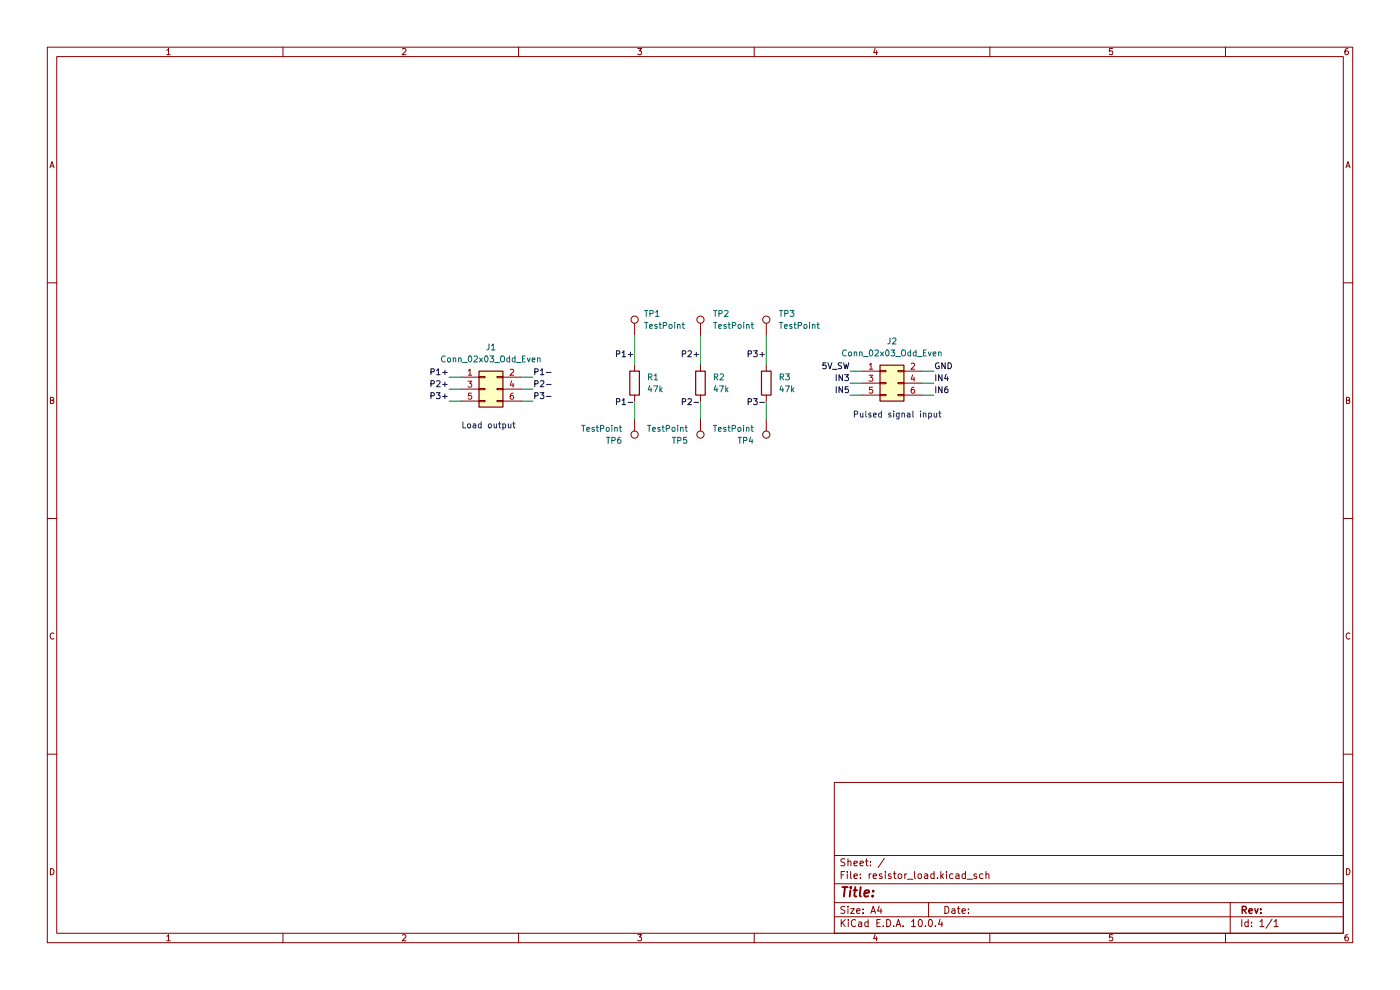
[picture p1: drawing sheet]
(kicad_sch
 (version 20260306)
 (generator "eeschema")
 (generator_version "10.0")
 (paper "A4")
 (lib_symbols
  (symbol "Connector:TestPoint"
   (pin_numbers (hide yes))
   (pin_names
    (offset 0.762) (hide yes)) (exclude_from_sim no) (in_bom yes) (on_board yes)
   (in_pos_files yes)
   (duplicate_pin_numbers_are_jumpers no)
   (property "Reference" "TP" (at 0 6.858 0) (show_name no) (do_not_autoplace no) (effects (font (size 1.27 1.27))))
   (property "Value" "TestPoint" (at 0 5.08 0) (show_name no) (do_not_autoplace no) (effects (font (size 1.27 1.27))))
   (property "Footprint" "" (at 5.08 0 0) (show_name no) (do_not_autoplace no) (hide yes) (effects (font (size 1.27 1.27))))
   (property "Datasheet" "" (at 5.08 0 0) (show_name no) (do_not_autoplace no) (hide yes) (effects (font (size 1.27 1.27))))
   (property "Description" "test point" (at 0 0 0) (show_name no) (do_not_autoplace no) (hide yes) (effects (font (size 1.27 1.27))))
   (symbol "TestPoint_0_1"
    (circle (center 0 3.302) (radius 0.762) (stroke (width 0) (type default)) (fill (type none))))
   (symbol "TestPoint_1_1"
    (pin passive line (at 0 0 90) (length 2.54) (name "1" (effects (font (size 1.27 1.27)))) (number "1" (effects (font (size 1.27 1.27))))))
   (embedded_fonts no))
  (symbol "Connector_Generic:Conn_02x03_Odd_Even"
   (pin_names
    (offset 1.016) (hide yes)) (exclude_from_sim no) (in_bom yes) (on_board yes)
   (in_pos_files yes)
   (duplicate_pin_numbers_are_jumpers no)
   (property "Reference" "J" (at 1.27 5.08 0) (show_name no) (do_not_autoplace no) (effects (font (size 1.27 1.27))))
   (property "Value" "Conn_02x03_Odd_Even" (at 1.27 -5.08 0) (show_name no) (do_not_autoplace no) (effects (font (size 1.27 1.27))))
   (property "Footprint" "" (at 0 0 0) (show_name no) (do_not_autoplace no) (hide yes) (effects (font (size 1.27 1.27))))
   (property "Datasheet" "" (at 0 0 0) (show_name no) (do_not_autoplace no) (hide yes) (effects (font (size 1.27 1.27))))
   (property "Description" "Generic connector, double row, 02x03, odd/even pin numbering scheme (row 1 odd numbers, row 2 even numbers), script generated (kicad-library-utils/schlib/autogen/connector/)" (at 0 0 0) (show_name no) (do_not_autoplace no) (hide yes) (effects (font (size 1.27 1.27))))
   (symbol "Conn_02x03_Odd_Even_1_1"
    (rectangle (start -1.27 3.81) (end 3.81 -3.81) (stroke (width 0.254) (type default)) (fill (type background)))
    (rectangle (start -1.27 2.667) (end 0 2.413) (stroke (width 0.1524) (type default)) (fill (type none)))
    (rectangle (start -1.27 0.127) (end 0 -0.127) (stroke (width 0.1524) (type default)) (fill (type none)))
    (rectangle (start -1.27 -2.413) (end 0 -2.667) (stroke (width 0.1524) (type default)) (fill (type none)))
    (rectangle (start 3.81 2.667) (end 2.54 2.413) (stroke (width 0.1524) (type default)) (fill (type none)))
    (rectangle (start 3.81 0.127) (end 2.54 -0.127) (stroke (width 0.1524) (type default)) (fill (type none)))
    (rectangle (start 3.81 -2.413) (end 2.54 -2.667) (stroke (width 0.1524) (type default)) (fill (type none)))
    (pin passive line (at -5.08 2.54 0) (length 3.81) (name "Pin_1" (effects (font (size 1.27 1.27)))) (number "1" (effects (font (size 1.27 1.27)))))
    (pin passive line (at 7.62 2.54 180) (length 3.81) (name "Pin_2" (effects (font (size 1.27 1.27)))) (number "2" (effects (font (size 1.27 1.27)))))
    (pin passive line (at -5.08 0 0) (length 3.81) (name "Pin_3" (effects (font (size 1.27 1.27)))) (number "3" (effects (font (size 1.27 1.27)))))
    (pin passive line (at 7.62 0 180) (length 3.81) (name "Pin_4" (effects (font (size 1.27 1.27)))) (number "4" (effects (font (size 1.27 1.27)))))
    (pin passive line (at -5.08 -2.54 0) (length 3.81) (name "Pin_5" (effects (font (size 1.27 1.27)))) (number "5" (effects (font (size 1.27 1.27)))))
    (pin passive line (at 7.62 -2.54 180) (length 3.81) (name "Pin_6" (effects (font (size 1.27 1.27)))) (number "6" (effects (font (size 1.27 1.27))))))
   (embedded_fonts no))
  (symbol "Device:R"
   (pin_numbers (hide yes))
   (pin_names
    (offset 0)) (exclude_from_sim no) (in_bom yes) (on_board yes)
   (in_pos_files yes)
   (duplicate_pin_numbers_are_jumpers no)
   (property "Reference" "R" (at 2.032 0 90) (show_name no) (do_not_autoplace no) (effects (font (size 1.27 1.27))))
   (property "Value" "R" (at 0 0 90) (show_name no) (do_not_autoplace no) (effects (font (size 1.27 1.27))))
   (property "Footprint" "" (at -1.778 0 90) (show_name no) (do_not_autoplace no) (hide yes) (effects (font (size 1.27 1.27))))
   (property "Datasheet" "" (at 0 0 0) (show_name no) (do_not_autoplace no) (hide yes) (effects (font (size 1.27 1.27))))
   (property "Description" "Resistor" (at 0 0 0) (show_name no) (do_not_autoplace no) (hide yes) (effects (font (size 1.27 1.27))))
   (symbol "R_0_1"
    (rectangle (start -1.016 -2.54) (end 1.016 2.54) (stroke (width 0.254) (type default)) (fill (type none))))
   (symbol "R_1_1"
    (pin passive line (at 0 3.81 270) (length 1.27) (name "" (effects (font (size 1.27 1.27)))) (number "1" (effects (font (size 1.27 1.27)))))
    (pin passive line (at 0 -3.81 90) (length 1.27) (name "" (effects (font (size 1.27 1.27)))) (number "2" (effects (font (size 1.27 1.27))))))
   (embedded_fonts no)))
 (text "Load output"
  (exclude_from_sim no)
  (at 97.79 91.186 0)
  (effects (font (size 1.27 1.27)) (justify left bottom)))
 (text "Pulsed signal input"
  (exclude_from_sim no)
  (at 180.848 88.9 0)
  (effects (font (size 1.27 1.27)) (justify left bottom)))
 (wire
  (pts (xy 148.59 71.12) (xy 148.59 77.47))
  (stroke (width 0) (type default)))
 (wire
  (pts (xy 180.34 78.74) (xy 182.88 78.74))
  (stroke (width 0) (type default)))
 (wire
  (pts (xy 195.58 83.82) (xy 198.12 83.82))
  (stroke (width 0) (type default)))
 (wire
  (pts (xy 110.49 82.55) (xy 113.03 82.55))
  (stroke (width 0) (type default)))
 (wire
  (pts (xy 95.25 82.55) (xy 97.79 82.55))
  (stroke (width 0) (type default)))
 (wire
  (pts (xy 162.56 71.12) (xy 162.56 77.47))
  (stroke (width 0) (type default)))
 (wire
  (pts (xy 134.62 71.12) (xy 134.62 77.47))
  (stroke (width 0) (type default)))
 (wire
  (pts (xy 134.62 85.09) (xy 134.62 88.9))
  (stroke (width 0) (type default)))
 (wire
  (pts (xy 195.58 81.28) (xy 198.12 81.28))
  (stroke (width 0) (type default)))
 (wire
  (pts (xy 180.34 83.82) (xy 182.88 83.82))
  (stroke (width 0) (type default)))
 (wire
  (pts (xy 148.59 85.09) (xy 148.59 88.9))
  (stroke (width 0) (type default)))
 (wire
  (pts (xy 180.34 81.28) (xy 182.88 81.28))
  (stroke (width 0) (type default)))
 (wire
  (pts (xy 110.49 80.01) (xy 113.03 80.01))
  (stroke (width 0) (type default)))
 (wire
  (pts (xy 95.25 80.01) (xy 97.79 80.01))
  (stroke (width 0) (type default)))
 (wire
  (pts (xy 162.56 85.09) (xy 162.56 88.9))
  (stroke (width 0) (type default)))
 (wire
  (pts (xy 95.25 85.09) (xy 97.79 85.09))
  (stroke (width 0) (type default)))
 (wire
  (pts (xy 110.49 85.09) (xy 113.03 85.09))
  (stroke (width 0) (type default)))
 (wire
  (pts (xy 195.58 78.74) (xy 198.12 78.74))
  (stroke (width 0) (type default)))
 (label "IN3"
  (at 180.34 81.28 180)
  (effects (font (size 1.27 1.27)) (justify right bottom)))
 (label "5V_SW"
  (at 180.34 78.74 180)
  (effects (font (size 1.27 1.27)) (justify right bottom)))
 (label "P3-"
  (at 162.56 86.36 180)
  (effects (font (size 1.27 1.27)) (justify right bottom)))
 (label "P1+"
  (at 95.25 80.01 180)
  (effects (font (size 1.27 1.27)) (justify right bottom)))
 (label "P2-"
  (at 148.59 86.36 180)
  (effects (font (size 1.27 1.27)) (justify right bottom)))
 (label "P1-"
  (at 134.62 86.36 180)
  (effects (font (size 1.27 1.27)) (justify right bottom)))
 (label "P3-"
  (at 113.03 85.09 0)
  (effects (font (size 1.27 1.27)) (justify left bottom)))
 (label "IN5"
  (at 180.34 83.82 180)
  (effects (font (size 1.27 1.27)) (justify right bottom)))
 (label "P3+"
  (at 95.25 85.09 180)
  (effects (font (size 1.27 1.27)) (justify right bottom)))
 (label "P1+"
  (at 134.62 76.2 180)
  (effects (font (size 1.27 1.27)) (justify right bottom)))
 (label "P3+"
  (at 162.56 76.2 180)
  (effects (font (size 1.27 1.27)) (justify right bottom)))
 (label "P2+"
  (at 95.25 82.55 180)
  (effects (font (size 1.27 1.27)) (justify right bottom)))
 (label "P1-"
  (at 113.03 80.01 0)
  (effects (font (size 1.27 1.27)) (justify left bottom)))
 (label "IN6"
  (at 198.12 83.82 0)
  (effects (font (size 1.27 1.27)) (justify left bottom)))
 (label "GND"
  (at 198.12 78.74 0)
  (effects (font (size 1.27 1.27)) (justify left bottom)))
 (label "P2-"
  (at 113.03 82.55 0)
  (effects (font (size 1.27 1.27)) (justify left bottom)))
 (label "P2+"
  (at 148.59 76.2 180)
  (effects (font (size 1.27 1.27)) (justify right bottom)))
 (label "IN4"
  (at 198.12 81.28 0)
  (effects (font (size 1.27 1.27)) (justify left bottom)))
 (symbol
  (lib_id "Connector:TestPoint")
  (at 134.62 88.9 180)
  (unit 1)
  (body_style 1)
  (exclude_from_sim no)
  (in_bom yes)
  (on_board yes)
  (in_pos_files yes)
  (dnp no)
  (fields_autoplaced yes)
  (property "Reference" "TP6" (at 132.08 93.4721 0) (show_name no) (do_not_autoplace no) (effects (font (size 1.27 1.27)) (justify left)))
  (property "Value" "TestPoint" (at 132.08 90.9321 0) (show_name no) (do_not_autoplace no) (effects (font (size 1.27 1.27)) (justify left)))
  (property "Footprint" "TestPoint:TestPoint_Pad_1.5x1.5mm" (at 129.54 88.9 0) (hide yes) (show_name no) (do_not_autoplace no) (effects (font (size 1.27 1.27))))
  (property "Datasheet" "" (at 129.54 88.9 0) (hide yes) (show_name no) (do_not_autoplace no) (effects (font (size 1.27 1.27))))
  (property "Description" "test point" (at 134.62 88.9 0) (hide yes) (show_name no) (do_not_autoplace no) (effects (font (size 1.27 1.27))))
  (pin "1"))
 (symbol
  (lib_id "Connector:TestPoint")
  (at 148.59 71.12 0)
  (unit 1)
  (body_style 1)
  (exclude_from_sim no)
  (in_bom yes)
  (on_board yes)
  (in_pos_files yes)
  (dnp no)
  (fields_autoplaced yes)
  (property "Reference" "TP2" (at 151.13 66.5479 0) (show_name no) (do_not_autoplace no) (effects (font (size 1.27 1.27)) (justify left)))
  (property "Value" "TestPoint" (at 151.13 69.0879 0) (show_name no) (do_not_autoplace no) (effects (font (size 1.27 1.27)) (justify left)))
  (property "Footprint" "TestPoint:TestPoint_Pad_1.5x1.5mm" (at 153.67 71.12 0) (hide yes) (show_name no) (do_not_autoplace no) (effects (font (size 1.27 1.27))))
  (property "Datasheet" "" (at 153.67 71.12 0) (hide yes) (show_name no) (do_not_autoplace no) (effects (font (size 1.27 1.27))))
  (property "Description" "test point" (at 148.59 71.12 0) (hide yes) (show_name no) (do_not_autoplace no) (effects (font (size 1.27 1.27))))
  (pin "1"))
 (symbol
  (lib_id "Connector_Generic:Conn_02x03_Odd_Even")
  (at 187.96 81.28 0)
  (unit 1)
  (body_style 1)
  (exclude_from_sim no)
  (in_bom yes)
  (on_board yes)
  (in_pos_files yes)
  (dnp no)
  (fields_autoplaced yes)
  (property "Reference" "J2" (at 189.23 72.39 0) (show_name no) (do_not_autoplace no) (effects (font (size 1.27 1.27))))
  (property "Value" "Conn_02x03_Odd_Even" (at 189.23 74.93 0) (show_name no) (do_not_autoplace no) (effects (font (size 1.27 1.27))))
  (property "Footprint" "Connector_PinHeader_2.54mm:PinHeader_2x03_P2.54mm_Vertical_SMD" (at 187.96 81.28 0) (hide yes) (show_name no) (do_not_autoplace no) (effects (font (size 1.27 1.27))))
  (property "Datasheet" "" (at 187.96 81.28 0) (hide yes) (show_name no) (do_not_autoplace no) (effects (font (size 1.27 1.27))))
  (property "Description" "Generic connector, double row, 02x03, odd/even pin numbering scheme (row 1 odd numbers, row 2 even numbers), script generated (kicad-library-utils/schlib/autogen/connector/)" (at 187.96 81.28 0) (hide yes) (show_name no) (do_not_autoplace no) (effects (font (size 1.27 1.27))))
  (pin "4")
  (pin "5")
  (pin "6")
  (pin "3")
  (pin "2")
  (pin "1"))
 (symbol
  (lib_id "Device:R")
  (at 134.62 81.28 0)
  (unit 1)
  (body_style 1)
  (exclude_from_sim no)
  (in_bom yes)
  (on_board yes)
  (in_pos_files yes)
  (dnp no)
  (fields_autoplaced yes)
  (property "Reference" "R1" (at 137.16 80.0099 0) (show_name no) (do_not_autoplace no) (effects (font (size 1.27 1.27)) (justify left)))
  (property "Value" "47k" (at 137.16 82.5499 0) (show_name no) (do_not_autoplace no) (effects (font (size 1.27 1.27)) (justify left)))
  (property "Footprint" "Resistor_SMD:R_0805_2012Metric_Pad1.20x1.40mm_HandSolder" (at 132.842 81.28 90) (hide yes) (show_name no) (do_not_autoplace no) (effects (font (size 1.27 1.27))))
  (property "Datasheet" "" (at 134.62 81.28 0) (hide yes) (show_name no) (do_not_autoplace no) (effects (font (size 1.27 1.27))))
  (property "Description" "Resistor" (at 134.62 81.28 0) (hide yes) (show_name no) (do_not_autoplace no) (effects (font (size 1.27 1.27))))
  (pin "2")
  (pin "1"))
 (symbol
  (lib_id "Device:R")
  (at 162.56 81.28 0)
  (unit 1)
  (body_style 1)
  (exclude_from_sim no)
  (in_bom yes)
  (on_board yes)
  (in_pos_files yes)
  (dnp no)
  (fields_autoplaced yes)
  (property "Reference" "R3" (at 165.1 80.0099 0) (show_name no) (do_not_autoplace no) (effects (font (size 1.27 1.27)) (justify left)))
  (property "Value" "47k" (at 165.1 82.5499 0) (show_name no) (do_not_autoplace no) (effects (font (size 1.27 1.27)) (justify left)))
  (property "Footprint" "Resistor_SMD:R_0805_2012Metric_Pad1.20x1.40mm_HandSolder" (at 160.782 81.28 90) (hide yes) (show_name no) (do_not_autoplace no) (effects (font (size 1.27 1.27))))
  (property "Datasheet" "" (at 162.56 81.28 0) (hide yes) (show_name no) (do_not_autoplace no) (effects (font (size 1.27 1.27))))
  (property "Description" "Resistor" (at 162.56 81.28 0) (hide yes) (show_name no) (do_not_autoplace no) (effects (font (size 1.27 1.27))))
  (pin "2")
  (pin "1"))
 (symbol
  (lib_id "Connector:TestPoint")
  (at 134.62 71.12 0)
  (unit 1)
  (body_style 1)
  (exclude_from_sim no)
  (in_bom yes)
  (on_board yes)
  (in_pos_files yes)
  (dnp no)
  (fields_autoplaced yes)
  (property "Reference" "TP1" (at 136.4827 66.5479 0) (show_name no) (do_not_autoplace no) (effects (font (size 1.27 1.27)) (justify left)))
  (property "Value" "TestPoint" (at 136.4827 69.0879 0) (show_name no) (do_not_autoplace no) (effects (font (size 1.27 1.27)) (justify left)))
  (property "Footprint" "TestPoint:TestPoint_Pad_1.5x1.5mm" (at 139.7 71.12 0) (hide yes) (show_name no) (do_not_autoplace no) (effects (font (size 1.27 1.27))))
  (property "Datasheet" "" (at 139.7 71.12 0) (hide yes) (show_name no) (do_not_autoplace no) (effects (font (size 1.27 1.27))))
  (property "Description" "test point" (at 134.62 71.12 0) (hide yes) (show_name no) (do_not_autoplace no) (effects (font (size 1.27 1.27))))
  (pin "1"))
 (symbol
  (lib_id "Device:R")
  (at 148.59 81.28 0)
  (unit 1)
  (body_style 1)
  (exclude_from_sim no)
  (in_bom yes)
  (on_board yes)
  (in_pos_files yes)
  (dnp no)
  (fields_autoplaced yes)
  (property "Reference" "R2" (at 151.13 80.0099 0) (show_name no) (do_not_autoplace no) (effects (font (size 1.27 1.27)) (justify left)))
  (property "Value" "47k" (at 151.13 82.5499 0) (show_name no) (do_not_autoplace no) (effects (font (size 1.27 1.27)) (justify left)))
  (property "Footprint" "Resistor_SMD:R_0805_2012Metric_Pad1.20x1.40mm_HandSolder" (at 146.812 81.28 90) (hide yes) (show_name no) (do_not_autoplace no) (effects (font (size 1.27 1.27))))
  (property "Datasheet" "" (at 148.59 81.28 0) (hide yes) (show_name no) (do_not_autoplace no) (effects (font (size 1.27 1.27))))
  (property "Description" "Resistor" (at 148.59 81.28 0) (hide yes) (show_name no) (do_not_autoplace no) (effects (font (size 1.27 1.27))))
  (pin "2")
  (pin "1"))
 (symbol
  (lib_id "Connector:TestPoint")
  (at 148.59 88.9 180)
  (unit 1)
  (body_style 1)
  (exclude_from_sim no)
  (in_bom yes)
  (on_board yes)
  (in_pos_files yes)
  (dnp no)
  (fields_autoplaced yes)
  (property "Reference" "TP5" (at 146.05 93.4721 0) (show_name no) (do_not_autoplace no) (effects (font (size 1.27 1.27)) (justify left)))
  (property "Value" "TestPoint" (at 146.05 90.9321 0) (show_name no) (do_not_autoplace no) (effects (font (size 1.27 1.27)) (justify left)))
  (property "Footprint" "TestPoint:TestPoint_Pad_1.5x1.5mm" (at 143.51 88.9 0) (hide yes) (show_name no) (do_not_autoplace no) (effects (font (size 1.27 1.27))))
  (property "Datasheet" "" (at 143.51 88.9 0) (hide yes) (show_name no) (do_not_autoplace no) (effects (font (size 1.27 1.27))))
  (property "Description" "test point" (at 148.59 88.9 0) (hide yes) (show_name no) (do_not_autoplace no) (effects (font (size 1.27 1.27))))
  (pin "1"))
 (symbol
  (lib_id "Connector:TestPoint")
  (at 162.56 71.12 0)
  (unit 1)
  (body_style 1)
  (exclude_from_sim no)
  (in_bom yes)
  (on_board yes)
  (in_pos_files yes)
  (dnp no)
  (fields_autoplaced yes)
  (property "Reference" "TP3" (at 165.1 66.5479 0) (show_name no) (do_not_autoplace no) (effects (font (size 1.27 1.27)) (justify left)))
  (property "Value" "TestPoint" (at 165.1 69.0879 0) (show_name no) (do_not_autoplace no) (effects (font (size 1.27 1.27)) (justify left)))
  (property "Footprint" "TestPoint:TestPoint_Pad_1.5x1.5mm" (at 167.64 71.12 0) (hide yes) (show_name no) (do_not_autoplace no) (effects (font (size 1.27 1.27))))
  (property "Datasheet" "" (at 167.64 71.12 0) (hide yes) (show_name no) (do_not_autoplace no) (effects (font (size 1.27 1.27))))
  (property "Description" "test point" (at 162.56 71.12 0) (hide yes) (show_name no) (do_not_autoplace no) (effects (font (size 1.27 1.27))))
  (pin "1"))
 (symbol
  (lib_id "Connector:TestPoint")
  (at 162.56 88.9 180)
  (unit 1)
  (body_style 1)
  (exclude_from_sim no)
  (in_bom yes)
  (on_board yes)
  (in_pos_files yes)
  (dnp no)
  (fields_autoplaced yes)
  (property "Reference" "TP4" (at 160.02 93.4721 0) (show_name no) (do_not_autoplace no) (effects (font (size 1.27 1.27)) (justify left)))
  (property "Value" "TestPoint" (at 160.02 90.9321 0) (show_name no) (do_not_autoplace no) (effects (font (size 1.27 1.27)) (justify left)))
  (property "Footprint" "TestPoint:TestPoint_Pad_1.5x1.5mm" (at 157.48 88.9 0) (hide yes) (show_name no) (do_not_autoplace no) (effects (font (size 1.27 1.27))))
  (property "Datasheet" "" (at 157.48 88.9 0) (hide yes) (show_name no) (do_not_autoplace no) (effects (font (size 1.27 1.27))))
  (property "Description" "test point" (at 162.56 88.9 0) (hide yes) (show_name no) (do_not_autoplace no) (effects (font (size 1.27 1.27))))
  (pin "1"))
 (symbol
  (lib_id "Connector_Generic:Conn_02x03_Odd_Even")
  (at 102.87 82.55 0)
  (unit 1)
  (body_style 1)
  (exclude_from_sim no)
  (in_bom yes)
  (on_board yes)
  (in_pos_files yes)
  (dnp no)
  (fields_autoplaced yes)
  (property "Reference" "J1" (at 104.14 73.66 0) (show_name no) (do_not_autoplace no) (effects (font (size 1.27 1.27))))
  (property "Value" "Conn_02x03_Odd_Even" (at 104.14 76.2 0) (show_name no) (do_not_autoplace no) (effects (font (size 1.27 1.27))))
  (property "Footprint" "Connector_PinHeader_2.54mm:PinHeader_2x03_P2.54mm_Vertical_SMD" (at 102.87 82.55 0) (hide yes) (show_name no) (do_not_autoplace no) (effects (font (size 1.27 1.27))))
  (property "Datasheet" "" (at 102.87 82.55 0) (hide yes) (show_name no) (do_not_autoplace no) (effects (font (size 1.27 1.27))))
  (property "Description" "Generic connector, double row, 02x03, odd/even pin numbering scheme (row 1 odd numbers, row 2 even numbers), script generated (kicad-library-utils/schlib/autogen/connector/)" (at 102.87 82.55 0) (hide yes) (show_name no) (do_not_autoplace no) (effects (font (size 1.27 1.27))))
  (pin "4")
  (pin "5")
  (pin "6")
  (pin "3")
  (pin "2")
  (pin "1"))
 (sheet_instances
  (path ""
   (page "1")))
 (embedded_fonts no))
